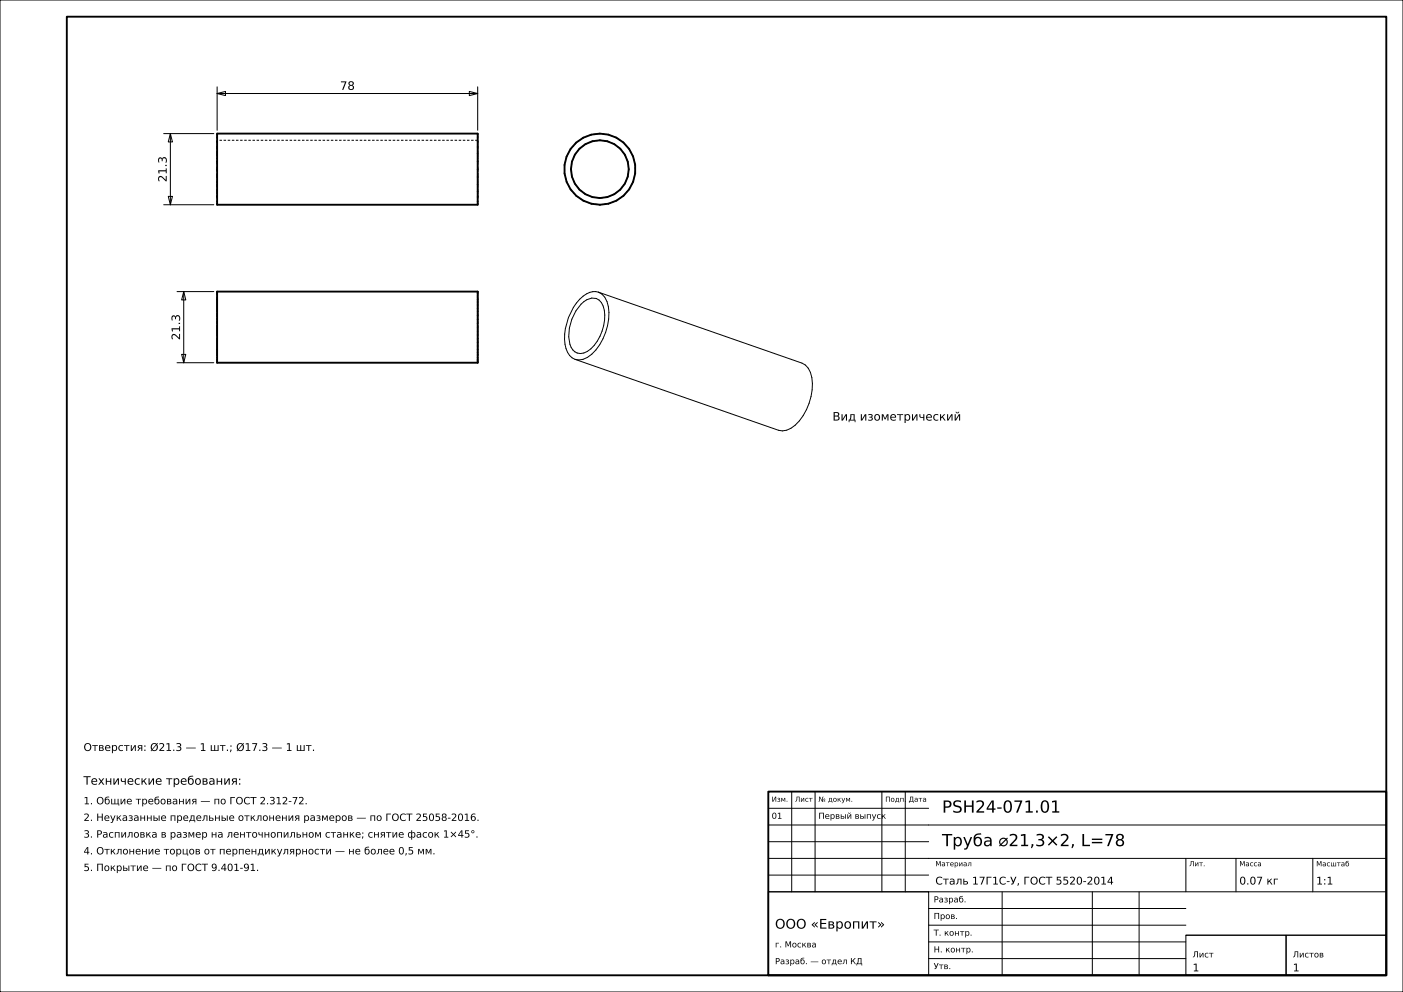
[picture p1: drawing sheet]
<svg xmlns="http://www.w3.org/2000/svg" width="420mm" height="297mm" viewBox="0 0 420 297" stroke-linecap="round" stroke-linejoin="round" font-family="sans-serif">
<g fill="none" stroke="#000" stroke-width=".3">
<path d="M0 0h420v297h-420zM49 40h15M51 40l.6 2.5h-1.2zM51 40v21.3M65 28l2.5-.6v1.2zM65 26v13M65 28h78M140.5 27.4l2.5 .6-2.5 .6zM143 26v13M50.4 58.8h1.2l-.6 2.5zM49 61.3h15M53 87.3h11"/>
<path d="M55 87.3l.6 2.5h-1.2zM55 87.3v21.3M173.9 91.1a4.8 4.8 0 0 1 4.6-1.7 4.7 4.7 0 0 1 2.5 4.9 13.3 13.3 0 0 1-5.2 10.9 3.3 3.3 0 0 1-5.2-2.1 13.3 13.3 0 0 1 3.3-12zM179.2 87.5l60.9 21.2a5.2 5.2 0 0 1 2.9 4.3 16.5 16.5 0 0 1-6.2 15.2l-1.3 .6-1.3 .2-1.2-.2-60.9-21.2M179.2 87.5a5.5 5.5 0 0 0-5.7 2.1 16.4 16.4 0 0 0-4.1 14.8 4.6 4.6 0 0 0 2.7 3.2M179.2 87.5a5.2 5.2 0 0 1 2.9 4.3 16.5 16.5 0 0 1-6.2 15.2l-1.3 .6-1.3 .2-1.2-.2M53 108.6h11M54.4 106.1h1.2l-.6 2.5zM237 237v30M244 237v30M264 237v30M271 237v30"/>
<path d="M230 257h185M230 252h48M230 247h185M230 242h48M355 257v10M370 257v10M393 257v10M230 267h48v25h-48zM230 267h185M230 262h48M278 277h77M278 272h77"/>
<path d="M300 267v25M327 267v25M341 267v25M278 287h77M278 282h77M355 280h30v12h-30zM355 280h60M385 280h30v12h-30z"/>
</g>
<g fill="none" stroke="#000" stroke-width=".56">
<path d="M20 5h395v287h-395zM65 40h78v21.3h-78zM65 87.3h78v21.3h-78zM230 237h185v55h-185z"/>
<circle cx="179.6" cy="50.7" r="8.7"/>
<circle cx="179.6" cy="50.6" r="10.7"/>
</g>
<g fill="none" stroke="#000" stroke-width=".3" stroke-dasharray=".7 .5" stroke-linecap="butt">
<path d="M65 40v.3M143 40v.3M179.6 40l-2.6 .3M65 42v.2M65 42.2v.7M65 42.9v1M65 43.9v1.4M65 45.3v1.6M65 46.9v1.8M65 48.7v2M65 50.7v1.9M65 52.6v1.8"/>
<path d="M65 54.4v1.6M65 56v1.4M65 57.4v1M65 58.4v.7M65 59.1v.2M65 59.3v-.2M65 59.1v-.7M65 58.4v-1M65 57.4v-1.4M65 56v-1.6M65 54.4v-1.8M65 52.6v-1.9"/>
<path d="M65 50.7v-2M65 48.7v-1.8M65 46.9v-1.6M65 45.3v-1.4M65 43.9v-1M65 42.9v-.7M65 42.2v-.2M65 40.3v.8M65 41.1v1.2M65 42.3v1.7M65 44v2M65 46v2.3"/>
<path d="M65 48.3v2.4M65 50.7v2.3M65 53v2.3M65 55.3v2M65 57.3v1.7M65 59v1.2M143 42h-78M143 42v.2M143 42.2v.7M143 42.9v1M143 43.9v1.4M143 45.3v1.6"/>
<path d="M143 46.9v1.8M143 48.7v2M143 50.7v1.9M143 52.6v1.8M143 54.4v1.6M143 56v1.4M143 57.4v1M143 58.4v.7M143 59.1v.2M143 59.3v-.2M143 59.1v-.7M143 58.4v-1"/>
<path d="M143 57.4v-1.4M143 56v-1.6M143 54.4v-1.8M143 52.6v-1.9M143 50.7v-2M143 48.7v-1.8M143 46.9v-1.6M143 45.3v-1.4M143 43.9v-1M143 42.9v-.7M143 42.2v-.2M143 40.3v.8"/>
<path d="M143 41.1v1.2M143 42.3v1.7M143 44v2M143 46v2.3M143 48.3v2.4M143 50.7v2.3M143 53v2.3M143 55.3v2M143 57.3v1.7M143 59v1.2M169 49.4v2.5M169 51.9l.6 2.5"/>
<path d="M169.6 46.9l-.6 2.5M169.6 54.4l1.2 2.3M170.8 44.6l-1.2 2.3M170.8 56.7l1.7 1.9M170.9 50.7l.3-2.3M171.2 52.9l-.3-2.2M171.2 48.4l.9-2.1M172.1 55l-.9-2.1M172.1 46.3l1.4-1.8M172.5 42.7l-1.7 1.9M172.5 58.6l2.1 1.5M173.5 56.8l-1.4-1.8"/>
<path d="M173.5 44.5l1.7-1.3M174.6 41.2l-2.1 1.5M175.2 58.1l-1.7-1.3M175.2 43.2l2.1-.9M177 40.3l-2.4 .9M177.3 59l-2.1-.9M177.3 42.3l2.3-.3M179.6 42l2.2 .3M179.6 59.3l-2.3-.3M181.8 42.3l2.1 .9M181.8 59l-2.2 .3M182.1 40.3l-2.5-.3"/>
<path d="M183.9 43.2l1.8 1.3M183.9 58.1l-2.1 .9M184.5 41.2l-2.4-.9M185.7 44.5l1.4 1.8M185.7 56.8l-1.8 1.3M186.6 58.6l1.7-1.9M186.6 42.7l-2.1-1.5M187.1 46.3l.8 2.1M187.1 55l-1.4 1.8M187.9 48.4l.3 2.3M187.9 52.9l-.8 2.1M188.2 50.7l-.3 2.2"/>
<path d="M188.3 56.7l1.2-2.3M188.3 44.6l-1.7-1.9M189.5 54.4l.6-2.5M189.5 46.9l-1.2-2.3M190.1 51.9v-2.5M190.1 49.4l-.6-2.5M65 60.2v.8M65 61v.3M143 60.2v.8M143 61v.3M174.6 60.1l2.4 .9M177 61l2.6 .3"/>
<path d="M179.6 61.3l2.5-.3M182.1 61l2.4-.9M184.5 60.1l2.1-1.5M65 98v-1M65 97v-1M65 96v-.9M65 95.1v-.9M65 94.2v-.9M65 93.3v-.7M65 92.6v-.8M65 91.8v-.6M65 91.2v-.6"/>
<path d="M65 90.6v-.4M65 90.2v-.4M65 89.8v-.3M65 89.5v-.1M65 89.4v-.1M65 89.3v.2M65 89.5v.7M65 90.2v1M65 91.2v1.4M65 92.6v1.6M65 94.2v1.8M65 96v2"/>
<path d="M65 98v1.9M65 99.9v1.8M65 99.9v-1M65 98.9v-.9M65 98v-2.4M65 95.6v-2.3M65 93.3v-2M65 91.3v-1.7M65 89.6v-1.2M65 88.4v-.8M65 87.6v-.3M143 98v-1"/>
<path d="M143 97v-1M143 96v-.9M143 95.1v-.9M143 94.2v-.9M143 93.3v-.7M143 92.6v-.8M143 91.8v-.6M143 91.2v-.6M143 90.6v-.4M143 90.2v-.4M143 89.8v-.3M143 89.5v-.1"/>
<path d="M143 89.4v-.1M143 89.3v.2M143 89.5v.7M143 90.2v1M143 91.2v1.4M143 92.6v1.6M143 94.2v1.8M143 96v2M143 98v1.9M143 99.9v1.8M143 99.9v-1M143 98.9v-.9"/>
<path d="M143 98v-2.4M143 95.6v-2.3M143 93.3v-2M143 91.3v-1.7M143 89.6v-1.2M143 88.4v-.8M143 87.6v-.3M65 101.7v1.6M65 103.3v1.4M65 104.7v1M65 105.7v.7M65 106.4v.2"/>
<path d="M65 106.6v-.1M65 106.5v-.1M65 106.4v-.3M65 106.1v-.4M65 105.7v-.4M65 105.3v-.6M65 104.7v-.6M65 104.1v-.8M65 103.3v-.7M65 102.6v-.9M65 101.7v-.9M65 100.8v-.9"/>
<path d="M65 108.6v-.3M65 108.3v-.8M65 107.5v-1.2M65 106.3v-1.7M65 104.6v-2M65 102.6v-2.3M65 100.3v-2.3M143 101.7v1.6M143 103.3v1.4M143 104.7v1M143 105.7v.7M143 106.4v.2"/>
<path d="M143 106.6v-.1M143 106.5v-.1M143 106.4v-.3M143 106.1v-.4M143 105.7v-.4M143 105.3v-.6M143 104.7v-.6M143 104.1v-.8M143 103.3v-.7M143 102.6v-.9M143 101.7v-.9M143 100.8v-.9"/>
<path d="M143 108.6v-.3M143 108.3v-.8M143 107.5v-1.2M143 106.3v-1.7M143 104.6v-2M143 102.6v-2.3M143 100.3v-2.3"/>
</g>
<g font-size="5">
<text x="282" y="243.3">PSH24-071.01</text>
<text x="282" y="253.3">Труба ⌀21,3×2, L=78</text>
</g>
<text font-size="4" x="232" y="278">ООО «Европит»</text>
<g font-size="3.5">
<text x="101.8" y="26.9">78</text>
<text x="49.9" y="54.5" transform="rotate(-90 49.9 54.5)">21.3</text>
<text x="53.9" y="101.8" transform="rotate(-90 53.9 101.8)">21.3</text>
<text x="249.2" y="125.9">Вид изометрический</text>
<text x="25" y="234.9">Технические требования:</text>
</g>
<g font-size="3.2">
<text x="25" y="224.8">Отверстия: Ø21.3 — 1 шт.; Ø17.3 — 1 шт.</text>
<text x="280" y="264.8">Сталь 17Г1С-У, ГОСТ 5520-2014</text>
<text x="371" y="264.8">0.07 кг</text>
<text x="394" y="264.8">1:1</text>
<text x="357" y="290.8">1</text>
<text x="387" y="290.8">1</text>
</g>
<g font-size="3">
<text x="25" y="240.8">1. Общие требования — по ГОСТ 2.312-72.</text>
<text x="25" y="245.8">2. Неуказанные предельные отклонения размеров — по ГОСТ 25058-2016.</text>
<text x="25" y="250.8">3. Распиловка в размер на ленточнопильном станке; снятие фасок 1×45°.</text>
<text x="25" y="255.8">4. Отклонение торцов от перпендикулярности — не более 0,5 мм.</text>
<text x="25" y="260.8">5. Покрытие — по ГОСТ 9.401-91.</text>
</g>
<g font-size="2.5">
<text x="231" y="245.1">01</text>
<text x="245" y="245.1">Первый выпуск</text>
<text x="279.5" y="270.2">Разраб.</text>
<text x="279.5" y="275.1">Пров.</text>
<text x="279.5" y="280.1">Т. контр.</text>
<text x="232" y="283.6">г. Москва</text>
<text x="279.5" y="285.1">Н. контр.</text>
<text x="357" y="286.6">Лист</text>
<text x="387" y="286.6">Листов</text>
<text x="232" y="288.7">Разраб. — отдел КД</text>
<text x="279.5" y="290.1">Утв.</text>
</g>
<g font-size="2.1">
<text x="231" y="240">Изм.</text>
<text x="238" y="240">Лист</text>
<text x="245" y="240">№ докум.</text>
<text x="265" y="240">Подп.</text>
<text x="272" y="240">Дата</text>
<text x="280" y="259.3">Материал</text>
<text x="356" y="259.3">Лит.</text>
<text x="371" y="259.3">Масса</text>
<text x="394" y="259.4">Масштаб</text>
</g>
</svg>
